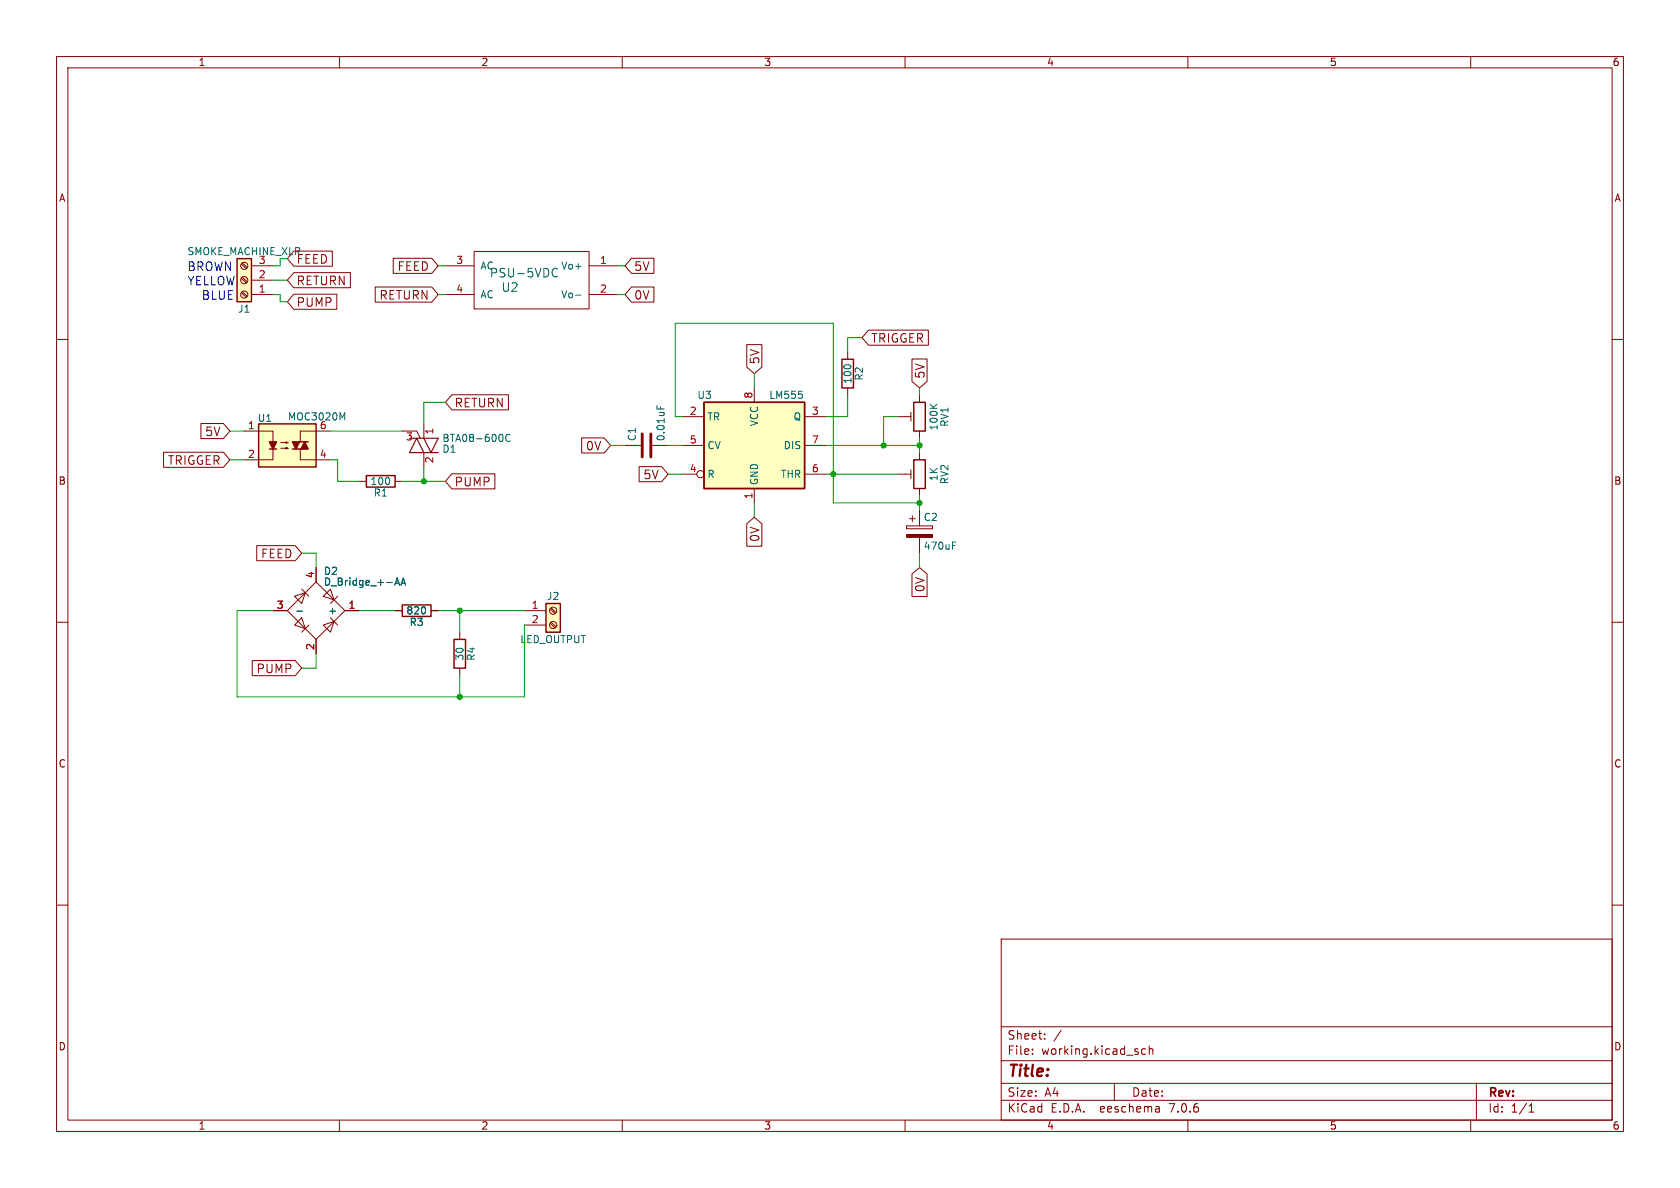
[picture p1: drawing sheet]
(kicad_sch (version 20230121) (generator eeschema)

 (paper "A4")

 (lib_symbols
  (symbol "SmokeCannonController-rescue:C" (pin_numbers hide) (pin_names (offset 0.254)) (in_bom yes) (on_board yes)
   (property "Reference" "C" (at 0.635 2.54 0) (effects (font (size 1.27 1.27)) (justify left)))
   (property "Value" "C" (at 0.635 -2.54 0) (effects (font (size 1.27 1.27)) (justify left)))
   (property "Footprint" "" (at 0.9652 -3.81 0) (effects (font (size 1.27 1.27)) hide))
   (property "Datasheet" "" (at 0 0 0) (effects (font (size 1.27 1.27)) hide))
   (symbol "C_0_1"
    (polyline (pts (xy -2.032 -0.762) (xy 2.032 -0.762)) (stroke (width 0.508) (type solid)) (fill (type none)))
    (polyline (pts (xy -2.032 0.762) (xy 2.032 0.762)) (stroke (width 0.508) (type solid)) (fill (type none))))
   (symbol "C_1_1"
    (pin passive line (at 0 3.81 270) (length 2.794) (name "~" (effects (font (size 1.27 1.27)))) (number "1" (effects (font (size 1.27 1.27)))))
    (pin passive line (at 0 -3.81 90) (length 2.794) (name "~" (effects (font (size 1.27 1.27)))) (number "2" (effects (font (size 1.27 1.27)))))))
  (symbol "SmokeCannonController-rescue:CP" (pin_numbers hide) (pin_names (offset 0.254)) (in_bom yes) (on_board yes)
   (property "Reference" "C" (at 0.635 2.54 0) (effects (font (size 1.27 1.27)) (justify left)))
   (property "Value" "CP" (at 0.635 -2.54 0) (effects (font (size 1.27 1.27)) (justify left)))
   (property "Footprint" "" (at 0.9652 -3.81 0) (effects (font (size 1.27 1.27)) hide))
   (property "Datasheet" "" (at 0 0 0) (effects (font (size 1.27 1.27)) hide))
   (symbol "CP_0_1"
    (rectangle (start -2.286 0.508) (end -2.286 1.016) (stroke (width 0) (type solid)) (fill (type none)))
    (rectangle (start -2.286 0.508) (end 2.286 0.508) (stroke (width 0) (type solid)) (fill (type none)))
    (polyline (pts (xy -1.778 2.286) (xy -0.762 2.286)) (stroke (width 0) (type solid)) (fill (type none)))
    (polyline (pts (xy -1.27 2.794) (xy -1.27 1.778)) (stroke (width 0) (type solid)) (fill (type none)))
    (rectangle (start 2.286 -0.508) (end -2.286 -1.016) (stroke (width 0) (type solid)) (fill (type outline)))
    (rectangle (start 2.286 1.016) (end -2.286 1.016) (stroke (width 0) (type solid)) (fill (type none)))
    (rectangle (start 2.286 1.016) (end 2.286 0.508) (stroke (width 0) (type solid)) (fill (type none))))
   (symbol "CP_1_1"
    (pin passive line (at 0 3.81 270) (length 2.794) (name "~" (effects (font (size 1.27 1.27)))) (number "1" (effects (font (size 1.27 1.27)))))
    (pin passive line (at 0 -3.81 90) (length 2.794) (name "~" (effects (font (size 1.27 1.27)))) (number "2" (effects (font (size 1.27 1.27)))))))
  (symbol "SmokeCannonController-rescue:D_Bridge_+A-A" (pin_names (offset 1.27)) (in_bom yes) (on_board yes)
   (property "Reference" "D" (at 1.27 6.985 0) (effects (font (size 1.27 1.27)) (justify left)))
   (property "Value" "D_Bridge_+A-A" (at 1.27 5.08 0) (effects (font (size 1.27 1.27)) (justify left)))
   (property "Footprint" "" (at 0 0 0) (effects (font (size 1.27 1.27)) hide))
   (property "Datasheet" "" (at 0 0 0) (effects (font (size 1.27 1.27)) hide))
   (symbol "D_Bridge_+A-A_0_1"
    (polyline (pts (xy -2.54 3.81) (xy -1.27 2.54)) (stroke (width 0) (type solid)) (fill (type none)))
    (polyline (pts (xy -1.27 -2.54) (xy -2.54 -3.81)) (stroke (width 0) (type solid)) (fill (type none)))
    (polyline (pts (xy 2.54 -1.27) (xy 3.81 -2.54)) (stroke (width 0) (type solid)) (fill (type none)))
    (polyline (pts (xy 2.54 1.27) (xy 3.81 2.54)) (stroke (width 0) (type solid)) (fill (type none)))
    (polyline (pts (xy -3.81 2.54) (xy -2.54 1.27) (xy -1.905 3.175) (xy -3.81 2.54)) (stroke (width 0) (type solid)) (fill (type none)))
    (polyline (pts (xy -2.54 -1.27) (xy -3.81 -2.54) (xy -1.905 -3.175) (xy -2.54 -1.27)) (stroke (width 0) (type solid)) (fill (type none)))
    (polyline (pts (xy 1.27 2.54) (xy 2.54 3.81) (xy 3.175 1.905) (xy 1.27 2.54)) (stroke (width 0) (type solid)) (fill (type none)))
    (polyline (pts (xy 3.175 -1.905) (xy 1.27 -2.54) (xy 2.54 -3.81) (xy 3.175 -1.905)) (stroke (width 0) (type solid)) (fill (type none)))
    (polyline (pts (xy -5.08 0) (xy 0 -5.08) (xy 5.08 0) (xy 0 5.08) (xy -5.08 0)) (stroke (width 0) (type solid)) (fill (type none))))
   (symbol "D_Bridge_+A-A_1_1"
    (pin input line (at 7.62 0 180) (length 2.54) (name "+" (effects (font (size 1.27 1.27)))) (number "1" (effects (font (size 1.27 1.27)))))
    (pin input line (at 0 -7.62 90) (length 2.54) (name "~" (effects (font (size 1.27 1.27)))) (number "2" (effects (font (size 1.27 1.27)))))
    (pin input line (at -7.62 0 0) (length 2.54) (name "-" (effects (font (size 1.27 1.27)))) (number "3" (effects (font (size 1.27 1.27)))))
    (pin input line (at 0 7.62 270) (length 2.54) (name "~" (effects (font (size 1.27 1.27)))) (number "4" (effects (font (size 1.27 1.27)))))))
  (symbol "SmokeCannonController-rescue:LM555" (in_bom yes) (on_board yes)
   (property "Reference" "U" (at -10.16 8.89 0) (effects (font (size 1.27 1.27)) (justify left)))
   (property "Value" "LM555" (at 2.54 8.89 0) (effects (font (size 1.27 1.27)) (justify left)))
   (property "Footprint" "" (at 0 0 0) (effects (font (size 1.27 1.27)) hide))
   (property "Datasheet" "" (at 0 0 0) (effects (font (size 1.27 1.27)) hide))
   (symbol "LM555_0_0"
    (pin power_in line (at 0 -10.16 90) (length 2.54) (name "GND" (effects (font (size 1.27 1.27)))) (number "1" (effects (font (size 1.27 1.27)))))
    (pin power_in line (at 0 10.16 270) (length 2.54) (name "VCC" (effects (font (size 1.27 1.27)))) (number "8" (effects (font (size 1.27 1.27))))))
   (symbol "LM555_0_1"
    (rectangle (start -8.89 -7.62) (end 8.89 7.62) (stroke (width 0.254) (type solid)) (fill (type background)))
    (rectangle (start -8.89 -7.62) (end 8.89 7.62) (stroke (width 0.254) (type solid)) (fill (type background))))
   (symbol "LM555_1_1"
    (pin input line (at -12.7 5.08 0) (length 3.81) (name "TR" (effects (font (size 1.27 1.27)))) (number "2" (effects (font (size 1.27 1.27)))))
    (pin output line (at 12.7 5.08 180) (length 3.81) (name "Q" (effects (font (size 1.27 1.27)))) (number "3" (effects (font (size 1.27 1.27)))))
    (pin input inverted (at -12.7 -5.08 0) (length 3.81) (name "R" (effects (font (size 1.27 1.27)))) (number "4" (effects (font (size 1.27 1.27)))))
    (pin input line (at -12.7 0 0) (length 3.81) (name "CV" (effects (font (size 1.27 1.27)))) (number "5" (effects (font (size 1.27 1.27)))))
    (pin input line (at 12.7 -5.08 180) (length 3.81) (name "THR" (effects (font (size 1.27 1.27)))) (number "6" (effects (font (size 1.27 1.27)))))
    (pin input line (at 12.7 0 180) (length 3.81) (name "DIS" (effects (font (size 1.27 1.27)))) (number "7" (effects (font (size 1.27 1.27)))))))
  (symbol "SmokeCannonController-rescue:MOC3020M" (pin_names (offset 1.016)) (in_bom yes) (on_board yes)
   (property "Reference" "U" (at -5.334 4.826 0) (effects (font (size 1.27 1.27)) (justify left)))
   (property "Value" "MOC3020M" (at 0 5.08 0) (effects (font (size 1.27 1.27)) (justify left)))
   (property "Footprint" "" (at -5.08 -5.08 0) (effects (font (size 1.27 1.27) italic) (justify left) hide))
   (property "Datasheet" "" (at -0.635 0 0) (effects (font (size 1.27 1.27)) (justify left) hide))
   (symbol "MOC3020M_0_1"
    (rectangle (start -5.08 3.81) (end 5.08 -3.81) (stroke (width 0.254) (type solid)) (fill (type background)))
    (polyline (pts (xy -3.175 -0.635) (xy -1.905 -0.635)) (stroke (width 0.254) (type solid)) (fill (type none)))
    (polyline (pts (xy 1.905 0.635) (xy 3.683 0.635)) (stroke (width 0.254) (type solid)) (fill (type none)))
    (polyline (pts (xy 2.286 -2.54) (xy 2.286 -0.635)) (stroke (width 0) (type solid)) (fill (type none)))
    (polyline (pts (xy 2.286 -2.54) (xy 5.08 -2.54)) (stroke (width 0) (type solid)) (fill (type none)))
    (polyline (pts (xy 2.286 2.54) (xy 2.286 0.635)) (stroke (width 0) (type solid)) (fill (type none)))
    (polyline (pts (xy 2.286 2.54) (xy 5.08 2.54)) (stroke (width 0) (type solid)) (fill (type none)))
    (polyline (pts (xy 2.667 -0.635) (xy 0.889 -0.635)) (stroke (width 0.254) (type solid)) (fill (type none)))
    (polyline (pts (xy -5.08 2.54) (xy -2.54 2.54) (xy -2.54 0.635)) (stroke (width 0) (type solid)) (fill (type none)))
    (polyline (pts (xy -2.54 -0.635) (xy -2.54 -2.54) (xy -5.08 -2.54)) (stroke (width 0) (type solid)) (fill (type none)))
    (polyline (pts (xy -2.54 -0.635) (xy -3.175 0.635) (xy -1.905 0.635) (xy -2.54 -0.635)) (stroke (width 0.254) (type solid)) (fill (type outline)))
    (polyline (pts (xy 1.524 -0.635) (xy 2.159 0.635) (xy 0.889 0.635) (xy 1.524 -0.635)) (stroke (width 0.254) (type solid)) (fill (type outline)))
    (polyline (pts (xy 3.048 0.635) (xy 2.413 -0.635) (xy 3.683 -0.635) (xy 3.048 0.635)) (stroke (width 0.254) (type solid)) (fill (type outline)))
    (polyline (pts (xy -1.143 -0.508) (xy 0.127 -0.508) (xy -0.254 -0.635) (xy -0.254 -0.381) (xy 0.127 -0.508)) (stroke (width 0) (type solid)) (fill (type none)))
    (polyline (pts (xy -1.143 0.508) (xy 0.127 0.508) (xy -0.254 0.381) (xy -0.254 0.635) (xy 0.127 0.508)) (stroke (width 0) (type solid)) (fill (type none))))
   (symbol "MOC3020M_1_1"
    (pin passive line (at -7.62 2.54 0) (length 2.54) (name "~" (effects (font (size 1.27 1.27)))) (number "1" (effects (font (size 1.27 1.27)))))
    (pin passive line (at -7.62 -2.54 0) (length 2.54) (name "~" (effects (font (size 1.27 1.27)))) (number "2" (effects (font (size 1.27 1.27)))))
    (pin no_connect line (at -7.62 0 0) (length 2.54) hide (name "NC" (effects (font (size 1.27 1.27)))) (number "3" (effects (font (size 1.27 1.27)))))
    (pin passive line (at 7.62 -2.54 180) (length 2.54) (name "~" (effects (font (size 1.27 1.27)))) (number "4" (effects (font (size 1.27 1.27)))))
    (pin no_connect line (at 7.62 0 180) (length 2.54) hide (name "NC" (effects (font (size 1.27 1.27)))) (number "5" (effects (font (size 1.27 1.27)))))
    (pin passive line (at 7.62 2.54 180) (length 2.54) (name "~" (effects (font (size 1.27 1.27)))) (number "6" (effects (font (size 1.27 1.27)))))))
  (symbol "SmokeCannonController-rescue:POT_TRIM" (pin_numbers hide) (pin_names (offset 1.016) hide) (in_bom yes) (on_board yes)
   (property "Reference" "RV" (at -4.445 0 90) (effects (font (size 1.27 1.27))))
   (property "Value" "POT_TRIM" (at -2.54 0 90) (effects (font (size 1.27 1.27))))
   (property "Footprint" "" (at 0 0 0) (effects (font (size 1.27 1.27)) hide))
   (property "Datasheet" "" (at 0 0 0) (effects (font (size 1.27 1.27)) hide))
   (symbol "POT_TRIM_0_1"
    (polyline (pts (xy 1.524 0.762) (xy 1.524 -0.762)) (stroke (width 0) (type solid)) (fill (type none)))
    (polyline (pts (xy 2.54 0) (xy 1.524 0)) (stroke (width 0) (type solid)) (fill (type none)))
    (rectangle (start 1.016 2.54) (end -1.016 -2.54) (stroke (width 0.254) (type solid)) (fill (type none))))
   (symbol "POT_TRIM_1_1"
    (pin passive line (at 0 3.81 270) (length 1.27) (name "1" (effects (font (size 1.27 1.27)))) (number "1" (effects (font (size 1.27 1.27)))))
    (pin passive line (at 3.81 0 180) (length 1.27) (name "2" (effects (font (size 1.27 1.27)))) (number "2" (effects (font (size 1.27 1.27)))))
    (pin passive line (at 0 -3.81 90) (length 1.27) (name "3" (effects (font (size 1.27 1.27)))) (number "3" (effects (font (size 1.27 1.27)))))))
  (symbol "SmokeCannonController-rescue:PSU-5VDC" (pin_names (offset 1.016)) (in_bom yes) (on_board yes)
   (property "Reference" "U" (at -3.81 -1.27 0) (effects (font (size 1.524 1.524))))
   (property "Value" "PSU-5VDC" (at -1.27 1.27 0) (effects (font (size 1.524 1.524))))
   (property "Footprint" "" (at 1.27 -1.27 0) (effects (font (size 1.524 1.524)) hide))
   (property "Datasheet" "" (at 1.27 -1.27 0) (effects (font (size 1.524 1.524)) hide))
   (symbol "PSU-5VDC_0_1"
    (rectangle (start -10.16 5.08) (end 10.16 -5.08) (stroke (width 0) (type solid)) (fill (type none))))
   (symbol "PSU-5VDC_1_1"
    (pin power_out line (at 15.24 2.54 180) (length 5.08) (name "Vo+" (effects (font (size 1.27 1.27)))) (number "1" (effects (font (size 1.27 1.27)))))
    (pin power_out line (at 15.24 -2.54 180) (length 5.08) (name "Vo-" (effects (font (size 1.27 1.27)))) (number "2" (effects (font (size 1.27 1.27)))))
    (pin power_in line (at -15.24 2.54 0) (length 5.08) (name "AC" (effects (font (size 1.27 1.27)))) (number "3" (effects (font (size 1.27 1.27)))))
    (pin power_in line (at -15.24 -2.54 0) (length 5.08) (name "AC" (effects (font (size 1.27 1.27)))) (number "4" (effects (font (size 1.27 1.27)))))))
  (symbol "SmokeCannonController-rescue:Q_TRIAC_AAG2" (pin_names (offset 0) hide) (in_bom yes) (on_board yes)
   (property "Reference" "D" (at 3.175 0.635 0) (effects (font (size 1.27 1.27)) (justify left)))
   (property "Value" "Q_TRIAC_AAG2" (at 3.175 -1.27 0) (effects (font (size 1.27 1.27)) (justify left)))
   (property "Footprint" "" (at 1.905 0.635 90) (effects (font (size 1.27 1.27)) hide))
   (property "Datasheet" "" (at 0 0 90) (effects (font (size 1.27 1.27)) hide))
   (symbol "Q_TRIAC_AAG2_0_1"
    (polyline (pts (xy -2.54 -1.27) (xy 2.54 -1.27)) (stroke (width 0.2032) (type solid)) (fill (type none)))
    (polyline (pts (xy -2.54 1.27) (xy 2.54 1.27)) (stroke (width 0.2032) (type solid)) (fill (type none)))
    (polyline (pts (xy -1.27 -2.54) (xy -0.635 -1.27)) (stroke (width 0) (type solid)) (fill (type none)))
    (polyline (pts (xy -2.54 1.27) (xy -1.27 -1.27) (xy 0 1.27)) (stroke (width 0.2032) (type solid)) (fill (type none)))
    (polyline (pts (xy 0 -1.27) (xy 1.27 1.27) (xy 2.54 -1.27)) (stroke (width 0.2032) (type solid)) (fill (type none))))
   (symbol "Q_TRIAC_AAG2_1_1"
    (pin passive line (at 0 -3.81 90) (length 2.54) (name "A1" (effects (font (size 1.27 1.27)))) (number "1" (effects (font (size 1.27 1.27)))))
    (pin passive line (at 0 3.81 270) (length 2.54) (name "A2" (effects (font (size 1.27 1.27)))) (number "2" (effects (font (size 1.27 1.27)))))
    (pin input line (at -3.81 -2.54 0) (length 2.54) (name "G" (effects (font (size 1.27 1.27)))) (number "3" (effects (font (size 1.27 1.27)))))))
  (symbol "SmokeCannonController-rescue:R" (pin_numbers hide) (pin_names (offset 0)) (in_bom yes) (on_board yes)
   (property "Reference" "R" (at 2.032 0 90) (effects (font (size 1.27 1.27))))
   (property "Value" "R" (at 0 0 90) (effects (font (size 1.27 1.27))))
   (property "Footprint" "" (at -1.778 0 90) (effects (font (size 1.27 1.27)) hide))
   (property "Datasheet" "" (at 0 0 0) (effects (font (size 1.27 1.27)) hide))
   (symbol "R_0_1"
    (rectangle (start -1.016 -2.54) (end 1.016 2.54) (stroke (width 0.254) (type solid)) (fill (type none))))
   (symbol "R_1_1"
    (pin passive line (at 0 3.81 270) (length 1.27) (name "~" (effects (font (size 1.27 1.27)))) (number "1" (effects (font (size 1.27 1.27)))))
    (pin passive line (at 0 -3.81 90) (length 1.27) (name "~" (effects (font (size 1.27 1.27)))) (number "2" (effects (font (size 1.27 1.27)))))))
  (symbol "SmokeCannonController-rescue:Screw_Terminal_01x02" (pin_names (offset 1.016) hide) (in_bom yes) (on_board yes)
   (property "Reference" "J" (at 0 2.54 0) (effects (font (size 1.27 1.27))))
   (property "Value" "Screw_Terminal_01x02" (at 0 -5.08 0) (effects (font (size 1.27 1.27))))
   (property "Footprint" "" (at 0 0 0) (effects (font (size 1.27 1.27)) hide))
   (property "Datasheet" "" (at 0 0 0) (effects (font (size 1.27 1.27)) hide))
   (symbol "Screw_Terminal_01x02_1_1"
    (rectangle (start -1.27 1.27) (end 1.27 -3.81) (stroke (width 0.254) (type solid)) (fill (type background)))
    (circle (center 0 -2.54) (radius 0.635) (stroke (width 0.1524) (type solid)) (fill (type none)))
    (polyline (pts (xy -0.5334 -2.2098) (xy 0.3302 -3.048)) (stroke (width 0.1524) (type solid)) (fill (type none)))
    (polyline (pts (xy -0.5334 0.3302) (xy 0.3302 -0.508)) (stroke (width 0.1524) (type solid)) (fill (type none)))
    (polyline (pts (xy -0.3556 -2.032) (xy 0.508 -2.8702)) (stroke (width 0.1524) (type solid)) (fill (type none)))
    (polyline (pts (xy -0.3556 0.508) (xy 0.508 -0.3302)) (stroke (width 0.1524) (type solid)) (fill (type none)))
    (circle (center 0 0) (radius 0.635) (stroke (width 0.1524) (type solid)) (fill (type none)))
    (pin passive line (at -5.08 0 0) (length 3.81) (name "Pin_1" (effects (font (size 1.27 1.27)))) (number "1" (effects (font (size 1.27 1.27)))))
    (pin passive line (at -5.08 -2.54 0) (length 3.81) (name "Pin_2" (effects (font (size 1.27 1.27)))) (number "2" (effects (font (size 1.27 1.27)))))))
  (symbol "SmokeCannonController-rescue:Screw_Terminal_01x03" (pin_names (offset 1.016) hide) (in_bom yes) (on_board yes)
   (property "Reference" "J" (at 0 5.08 0) (effects (font (size 1.27 1.27))))
   (property "Value" "Screw_Terminal_01x03" (at 0 -5.08 0) (effects (font (size 1.27 1.27))))
   (property "Footprint" "" (at 0 0 0) (effects (font (size 1.27 1.27)) hide))
   (property "Datasheet" "" (at 0 0 0) (effects (font (size 1.27 1.27)) hide))
   (symbol "Screw_Terminal_01x03_1_1"
    (rectangle (start -1.27 3.81) (end 1.27 -3.81) (stroke (width 0.254) (type solid)) (fill (type background)))
    (circle (center 0 -2.54) (radius 0.635) (stroke (width 0.1524) (type solid)) (fill (type none)))
    (polyline (pts (xy -0.5334 -2.2098) (xy 0.3302 -3.048)) (stroke (width 0.1524) (type solid)) (fill (type none)))
    (polyline (pts (xy -0.5334 0.3302) (xy 0.3302 -0.508)) (stroke (width 0.1524) (type solid)) (fill (type none)))
    (polyline (pts (xy -0.5334 2.8702) (xy 0.3302 2.032)) (stroke (width 0.1524) (type solid)) (fill (type none)))
    (polyline (pts (xy -0.3556 -2.032) (xy 0.508 -2.8702)) (stroke (width 0.1524) (type solid)) (fill (type none)))
    (polyline (pts (xy -0.3556 0.508) (xy 0.508 -0.3302)) (stroke (width 0.1524) (type solid)) (fill (type none)))
    (polyline (pts (xy -0.3556 3.048) (xy 0.508 2.2098)) (stroke (width 0.1524) (type solid)) (fill (type none)))
    (circle (center 0 0) (radius 0.635) (stroke (width 0.1524) (type solid)) (fill (type none)))
    (circle (center 0 2.54) (radius 0.635) (stroke (width 0.1524) (type solid)) (fill (type none)))
    (pin passive line (at -5.08 2.54 0) (length 3.81) (name "Pin_1" (effects (font (size 1.27 1.27)))) (number "1" (effects (font (size 1.27 1.27)))))
    (pin passive line (at -5.08 0 0) (length 3.81) (name "Pin_2" (effects (font (size 1.27 1.27)))) (number "2" (effects (font (size 1.27 1.27)))))
    (pin passive line (at -5.08 -2.54 0) (length 3.81) (name "Pin_3" (effects (font (size 1.27 1.27)))) (number "3" (effects (font (size 1.27 1.27))))))))

 (junction (at 162.56 88.9) (diameter 0) (color 0 0 0 0))
 (junction (at 147.32 83.82) (diameter 0) (color 0 0 0 0))
 (junction (at 81.28 107.95) (diameter 0) (color 0 0 0 0))
 (junction (at 81.28 123.19) (diameter 0) (color 0 0 0 0))
 (junction (at 162.56 78.74) (diameter 0) (color 0 0 0 0))
 (junction (at 74.93 85.09) (diameter 0) (color 0 0 0 0))
 (junction (at 156.21 78.74) (diameter 0) (color 0 0 0 0))

 (wire (pts (xy 146.05 73.66) (xy 149.86 73.66)) (stroke (width 0) (type default)))
 (wire (pts (xy 120.65 73.66) (xy 119.38 73.66)) (stroke (width 0) (type default)))
 (wire (pts (xy 109.22 52.07) (xy 110.49 52.07)) (stroke (width 0) (type default)))
 (wire (pts (xy 55.88 97.79) (xy 55.88 100.33)) (stroke (width 0) (type default)))
 (wire (pts (xy 74.93 85.09) (xy 74.93 82.55)) (stroke (width 0) (type default)))
 (wire (pts (xy 147.32 83.82) (xy 158.75 83.82)) (stroke (width 0) (type default)))
 (wire (pts (xy 50.8 49.53) (xy 48.26 49.53)) (stroke (width 0) (type default)))
 (wire (pts (xy 49.53 45.72) (xy 50.8 45.72)) (stroke (width 0) (type default)))
 (wire (pts (xy 77.47 107.95) (xy 81.28 107.95)) (stroke (width 0) (type default)))
 (wire (pts (xy 74.93 85.09) (xy 78.74 85.09)) (stroke (width 0) (type default)))
 (wire (pts (xy 48.26 52.07) (xy 49.53 52.07)) (stroke (width 0) (type default)))
 (wire (pts (xy 41.91 123.19) (xy 81.28 123.19)) (stroke (width 0) (type default)))
 (wire (pts (xy 74.93 71.12) (xy 78.74 71.12)) (stroke (width 0) (type default)))
 (wire (pts (xy 48.26 107.95) (xy 41.91 107.95)) (stroke (width 0) (type default)))
 (wire (pts (xy 40.64 81.28) (xy 43.18 81.28)) (stroke (width 0) (type default)))
 (wire (pts (xy 147.32 57.15) (xy 147.32 83.82)) (stroke (width 0) (type default)))
 (wire (pts (xy 162.56 88.9) (xy 162.56 90.17)) (stroke (width 0) (type default)))
 (wire (pts (xy 49.53 46.99) (xy 49.53 45.72)) (stroke (width 0) (type default)))
 (wire (pts (xy 49.53 53.34) (xy 50.8 53.34)) (stroke (width 0) (type default)))
 (wire (pts (xy 81.28 107.95) (xy 92.71 107.95)) (stroke (width 0) (type default)))
 (wire (pts (xy 152.4 59.69) (xy 149.86 59.69)) (stroke (width 0) (type default)))
 (wire (pts (xy 109.22 46.99) (xy 110.49 46.99)) (stroke (width 0) (type default)))
 (wire (pts (xy 158.75 73.66) (xy 156.21 73.66)) (stroke (width 0) (type default)))
 (wire (pts (xy 71.12 85.09) (xy 74.93 85.09)) (stroke (width 0) (type default)))
 (wire (pts (xy 59.69 81.28) (xy 59.69 85.09)) (stroke (width 0) (type default)))
 (wire (pts (xy 74.93 74.93) (xy 74.93 71.12)) (stroke (width 0) (type default)))
 (wire (pts (xy 78.74 52.07) (xy 77.47 52.07)) (stroke (width 0) (type default)))
 (wire (pts (xy 59.69 85.09) (xy 63.5 85.09)) (stroke (width 0) (type default)))
 (wire (pts (xy 147.32 88.9) (xy 162.56 88.9)) (stroke (width 0) (type default)))
 (wire (pts (xy 147.32 83.82) (xy 147.32 88.9)) (stroke (width 0) (type default)))
 (wire (pts (xy 81.28 111.76) (xy 81.28 107.95)) (stroke (width 0) (type default)))
 (wire (pts (xy 146.05 83.82) (xy 147.32 83.82)) (stroke (width 0) (type default)))
 (wire (pts (xy 81.28 123.19) (xy 81.28 119.38)) (stroke (width 0) (type default)))
 (wire (pts (xy 119.38 57.15) (xy 147.32 57.15)) (stroke (width 0) (type default)))
 (wire (pts (xy 110.49 78.74) (xy 107.95 78.74)) (stroke (width 0) (type default)))
 (wire (pts (xy 133.35 91.44) (xy 133.35 88.9)) (stroke (width 0) (type default)))
 (wire (pts (xy 162.56 77.47) (xy 162.56 78.74)) (stroke (width 0) (type default)))
 (wire (pts (xy 162.56 78.74) (xy 162.56 80.01)) (stroke (width 0) (type default)))
 (wire (pts (xy 92.71 123.19) (xy 92.71 110.49)) (stroke (width 0) (type default)))
 (wire (pts (xy 120.65 78.74) (xy 118.11 78.74)) (stroke (width 0) (type default)))
 (wire (pts (xy 119.38 73.66) (xy 119.38 57.15)) (stroke (width 0) (type default)))
 (wire (pts (xy 81.28 123.19) (xy 92.71 123.19)) (stroke (width 0) (type default)))
 (wire (pts (xy 149.86 59.69) (xy 149.86 62.23)) (stroke (width 0) (type default)))
 (wire (pts (xy 118.11 83.82) (xy 120.65 83.82)) (stroke (width 0) (type default)))
 (wire (pts (xy 55.88 115.57) (xy 55.88 118.11)) (stroke (width 0) (type default)))
 (wire (pts (xy 156.21 73.66) (xy 156.21 78.74)) (stroke (width 0) (type default)))
 (wire (pts (xy 58.42 76.2) (xy 71.12 76.2)) (stroke (width 0) (type default)))
 (wire (pts (xy 55.88 118.11) (xy 53.34 118.11)) (stroke (width 0) (type default)))
 (wire (pts (xy 43.18 76.2) (xy 40.64 76.2)) (stroke (width 0) (type default)))
 (wire (pts (xy 146.05 78.74) (xy 156.21 78.74)) (stroke (width 0) (type default)))
 (wire (pts (xy 63.5 107.95) (xy 69.85 107.95)) (stroke (width 0) (type default)))
 (wire (pts (xy 162.56 97.79) (xy 162.56 100.33)) (stroke (width 0) (type default)))
 (wire (pts (xy 133.35 68.58) (xy 133.35 66.04)) (stroke (width 0) (type default)))
 (wire (pts (xy 78.74 46.99) (xy 77.47 46.99)) (stroke (width 0) (type default)))
 (wire (pts (xy 162.56 87.63) (xy 162.56 88.9)) (stroke (width 0) (type default)))
 (wire (pts (xy 156.21 78.74) (xy 162.56 78.74)) (stroke (width 0) (type default)))
 (wire (pts (xy 49.53 52.07) (xy 49.53 53.34)) (stroke (width 0) (type default)))
 (wire (pts (xy 48.26 46.99) (xy 49.53 46.99)) (stroke (width 0) (type default)))
 (wire (pts (xy 149.86 73.66) (xy 149.86 69.85)) (stroke (width 0) (type default)))
 (wire (pts (xy 53.34 97.79) (xy 55.88 97.79)) (stroke (width 0) (type default)))
 (wire (pts (xy 41.91 107.95) (xy 41.91 123.19)) (stroke (width 0) (type default)))
 (wire (pts (xy 162.56 68.58) (xy 162.56 69.85)) (stroke (width 0) (type default)))
 (wire (pts (xy 58.42 81.28) (xy 59.69 81.28)) (stroke (width 0) (type default)))

 (text "BLUE" (at 35.56 53.34 0) (effects (font (size 1.524 1.524)) (justify left bottom)))
 (text "YELLOW" (at 33.02 50.8 0) (effects (font (size 1.524 1.524)) (justify left bottom)))
 (text "BROWN" (at 33.02 48.26 0) (effects (font (size 1.524 1.524)) (justify left bottom)))

 (global_label "TRIGGER" (shape input) (at 40.64 81.28 180) (effects (font (size 1.524 1.524)) (justify right))
  (property "Intersheetrefs" "${INTERSHEET_REFS}" (at 40.64 81.28 0) (effects (font (size 1.27 1.27)) hide)))
 (global_label "5V" (shape input) (at 110.49 46.99 0) (effects (font (size 1.524 1.524)) (justify left))
  (property "Intersheetrefs" "${INTERSHEET_REFS}" (at 110.49 46.99 0) (effects (font (size 1.27 1.27)) hide)))
 (global_label "PUMP" (shape input) (at 50.8 53.34 0) (effects (font (size 1.524 1.524)) (justify left))
  (property "Intersheetrefs" "${INTERSHEET_REFS}" (at 50.8 53.34 0) (effects (font (size 1.27 1.27)) hide)))
 (global_label "5V" (shape input) (at 118.11 83.82 180) (effects (font (size 1.524 1.524)) (justify right))
  (property "Intersheetrefs" "${INTERSHEET_REFS}" (at 118.11 83.82 0) (effects (font (size 1.27 1.27)) hide)))
 (global_label "0V" (shape input) (at 133.35 91.44 270) (effects (font (size 1.524 1.524)) (justify right))
  (property "Intersheetrefs" "${INTERSHEET_REFS}" (at 133.35 91.44 0) (effects (font (size 1.27 1.27)) hide)))
 (global_label "0V" (shape input) (at 162.56 100.33 270) (effects (font (size 1.524 1.524)) (justify right))
  (property "Intersheetrefs" "${INTERSHEET_REFS}" (at 162.56 100.33 0) (effects (font (size 1.27 1.27)) hide)))
 (global_label "5V" (shape input) (at 133.35 66.04 90) (effects (font (size 1.524 1.524)) (justify left))
  (property "Intersheetrefs" "${INTERSHEET_REFS}" (at 133.35 66.04 0) (effects (font (size 1.27 1.27)) hide)))
 (global_label "FEED" (shape input) (at 53.34 97.79 180) (effects (font (size 1.524 1.524)) (justify right))
  (property "Intersheetrefs" "${INTERSHEET_REFS}" (at 53.34 97.79 0) (effects (font (size 1.27 1.27)) hide)))
 (global_label "0V" (shape input) (at 110.49 52.07 0) (effects (font (size 1.524 1.524)) (justify left))
  (property "Intersheetrefs" "${INTERSHEET_REFS}" (at 110.49 52.07 0) (effects (font (size 1.27 1.27)) hide)))
 (global_label "FEED" (shape input) (at 50.8 45.72 0) (effects (font (size 1.524 1.524)) (justify left))
  (property "Intersheetrefs" "${INTERSHEET_REFS}" (at 50.8 45.72 0) (effects (font (size 1.27 1.27)) hide)))
 (global_label "PUMP" (shape input) (at 78.74 85.09 0) (effects (font (size 1.524 1.524)) (justify left))
  (property "Intersheetrefs" "${INTERSHEET_REFS}" (at 78.74 85.09 0) (effects (font (size 1.27 1.27)) hide)))
 (global_label "RETURN" (shape input) (at 50.8 49.53 0) (effects (font (size 1.524 1.524)) (justify left))
  (property "Intersheetrefs" "${INTERSHEET_REFS}" (at 50.8 49.53 0) (effects (font (size 1.27 1.27)) hide)))
 (global_label "TRIGGER" (shape input) (at 152.4 59.69 0) (effects (font (size 1.524 1.524)) (justify left))
  (property "Intersheetrefs" "${INTERSHEET_REFS}" (at 152.4 59.69 0) (effects (font (size 1.27 1.27)) hide)))
 (global_label "PUMP" (shape input) (at 53.34 118.11 180) (effects (font (size 1.524 1.524)) (justify right))
  (property "Intersheetrefs" "${INTERSHEET_REFS}" (at 53.34 118.11 0) (effects (font (size 1.27 1.27)) hide)))
 (global_label "RETURN" (shape input) (at 78.74 71.12 0) (effects (font (size 1.524 1.524)) (justify left))
  (property "Intersheetrefs" "${INTERSHEET_REFS}" (at 78.74 71.12 0) (effects (font (size 1.27 1.27)) hide)))
 (global_label "0V" (shape input) (at 107.95 78.74 180) (effects (font (size 1.524 1.524)) (justify right))
  (property "Intersheetrefs" "${INTERSHEET_REFS}" (at 107.95 78.74 0) (effects (font (size 1.27 1.27)) hide)))
 (global_label "RETURN" (shape input) (at 77.47 52.07 180) (effects (font (size 1.524 1.524)) (justify right))
  (property "Intersheetrefs" "${INTERSHEET_REFS}" (at 77.47 52.07 0) (effects (font (size 1.27 1.27)) hide)))
 (global_label "FEED" (shape input) (at 77.47 46.99 180) (effects (font (size 1.524 1.524)) (justify right))
  (property "Intersheetrefs" "${INTERSHEET_REFS}" (at 77.47 46.99 0) (effects (font (size 1.27 1.27)) hide)))
 (global_label "5V" (shape input) (at 40.64 76.2 180) (effects (font (size 1.524 1.524)) (justify right))
  (property "Intersheetrefs" "${INTERSHEET_REFS}" (at 40.64 76.2 0) (effects (font (size 1.27 1.27)) hide)))
 (global_label "5V" (shape input) (at 162.56 68.58 90) (effects (font (size 1.524 1.524)) (justify left))
  (property "Intersheetrefs" "${INTERSHEET_REFS}" (at 162.56 68.58 0) (effects (font (size 1.27 1.27)) hide)))

 (symbol (lib_id "SmokeCannonController-rescue:Screw_Terminal_01x03") (at 43.18 49.53 180) (unit 1) (in_bom yes) (on_board yes) (dnp no)
  (property "Reference" "J1" (at 43.18 54.61 0) (effects (font (size 1.27 1.27))))
  (property "Value" "SMOKE_MACHINE_XLR" (at 43.18 44.45 0) (effects (font (size 1.27 1.27))))
  (property "Footprint" "Connectors_Terminal_Blocks:TerminalBlock_bornier-3_P5.08mm" (at 43.18 49.53 0) (effects (font (size 1.27 1.27)) hide))
  (property "Datasheet" "" (at 43.18 49.53 0) (effects (font (size 1.27 1.27)) hide)) (pin "1") (pin "2") (pin "3"))

 (symbol (lib_id "SmokeCannonController-rescue:R") (at 67.31 85.09 270) (unit 1) (in_bom yes) (on_board yes) (dnp no)
  (property "Reference" "R1" (at 67.31 87.122 90) (effects (font (size 1.27 1.27))))
  (property "Value" "100" (at 67.31 85.09 90) (effects (font (size 1.27 1.27))))
  (property "Footprint" "Resistors_THT:R_Axial_DIN0207_L6.3mm_D2.5mm_P10.16mm_Horizontal" (at 67.31 83.312 90) (effects (font (size 1.27 1.27)) hide))
  (property "Datasheet" "" (at 67.31 85.09 0) (effects (font (size 1.27 1.27)) hide)) (pin "1") (pin "2"))

 (symbol (lib_id "SmokeCannonController-rescue:R") (at 149.86 66.04 0) (unit 1) (in_bom yes) (on_board yes) (dnp no)
  (property "Reference" "R2" (at 151.892 66.04 90) (effects (font (size 1.27 1.27))))
  (property "Value" "100" (at 149.86 66.04 90) (effects (font (size 1.27 1.27))))
  (property "Footprint" "Resistors_THT:R_Axial_DIN0207_L6.3mm_D2.5mm_P10.16mm_Horizontal" (at 148.082 66.04 90) (effects (font (size 1.27 1.27)) hide))
  (property "Datasheet" "" (at 149.86 66.04 0) (effects (font (size 1.27 1.27)) hide)) (pin "1") (pin "2"))

 (symbol (lib_id "SmokeCannonController-rescue:MOC3020M") (at 50.8 78.74 0) (unit 1) (in_bom yes) (on_board yes) (dnp no)
  (property "Reference" "U1" (at 45.466 73.914 0) (effects (font (size 1.27 1.27)) (justify left)))
  (property "Value" "MOC3020M" (at 50.8 73.66 0) (effects (font (size 1.27 1.27)) (justify left)))
  (property "Footprint" "Housings_DIP:DIP-6_W7.62mm" (at 45.72 83.82 0) (effects (font (size 1.27 1.27) italic) (justify left) hide))
  (property "Datasheet" "" (at 50.165 78.74 0) (effects (font (size 1.27 1.27)) (justify left) hide)) (pin "1") (pin "2") (pin "3") (pin "4") (pin "5") (pin "6"))

 (symbol (lib_id "SmokeCannonController-rescue:C") (at 114.3 78.74 90) (unit 1) (in_bom yes) (on_board yes) (dnp no)
  (property "Reference" "C1" (at 111.76 78.105 0) (effects (font (size 1.27 1.27)) (justify left)))
  (property "Value" "0.01uF" (at 116.84 78.105 0) (effects (font (size 1.27 1.27)) (justify left)))
  (property "Footprint" "Capacitors_THT:C_Disc_D4.3mm_W1.9mm_P5.00mm" (at 118.11 77.7748 0) (effects (font (size 1.27 1.27)) hide))
  (property "Datasheet" "" (at 114.3 78.74 0) (effects (font (size 1.27 1.27)) hide)) (pin "1") (pin "2"))

 (symbol (lib_id "SmokeCannonController-rescue:LM555") (at 133.35 78.74 0) (unit 1) (in_bom yes) (on_board yes) (dnp no)
  (property "Reference" "U3" (at 123.19 69.85 0) (effects (font (size 1.27 1.27)) (justify left)))
  (property "Value" "LM555" (at 135.89 69.85 0) (effects (font (size 1.27 1.27)) (justify left)))
  (property "Footprint" "Housings_DIP:DIP-8_W7.62mm" (at 133.35 78.74 0) (effects (font (size 1.27 1.27)) hide))
  (property "Datasheet" "" (at 133.35 78.74 0) (effects (font (size 1.27 1.27)) hide)) (pin "1") (pin "8") (pin "2") (pin "3") (pin "4") (pin "5") (pin "6") (pin "7"))

 (symbol (lib_id "SmokeCannonController-rescue:POT_TRIM") (at 162.56 73.66 180) (unit 1) (in_bom yes) (on_board yes) (dnp no)
  (property "Reference" "RV1" (at 167.005 73.66 90) (effects (font (size 1.27 1.27))))
  (property "Value" "100K" (at 165.1 73.66 90) (effects (font (size 1.27 1.27))))
  (property "Footprint" "Potentiometers:Potentiometer_Trimmer_Piher_PT-10v5_Horizontal_Px5.0mm_Py5.0mm" (at 162.56 73.66 0) (effects (font (size 1.27 1.27)) hide))
  (property "Datasheet" "" (at 162.56 73.66 0) (effects (font (size 1.27 1.27)) hide)) (pin "1") (pin "2") (pin "3"))

 (symbol (lib_id "SmokeCannonController-rescue:POT_TRIM") (at 162.56 83.82 180) (unit 1) (in_bom yes) (on_board yes) (dnp no)
  (property "Reference" "RV2" (at 167.005 83.82 90) (effects (font (size 1.27 1.27))))
  (property "Value" "1K" (at 165.1 83.82 90) (effects (font (size 1.27 1.27))))
  (property "Footprint" "Potentiometers:Potentiometer_Trimmer_Piher_PT-10v5_Horizontal_Px5.0mm_Py5.0mm" (at 162.56 83.82 0) (effects (font (size 1.27 1.27)) hide))
  (property "Datasheet" "" (at 162.56 83.82 0) (effects (font (size 1.27 1.27)) hide)) (pin "1") (pin "2") (pin "3"))

 (symbol (lib_id "SmokeCannonController-rescue:CP") (at 162.56 93.98 0) (unit 1) (in_bom yes) (on_board yes) (dnp no)
  (property "Reference" "C2" (at 163.195 91.44 0) (effects (font (size 1.27 1.27)) (justify left)))
  (property "Value" "470uF" (at 163.195 96.52 0) (effects (font (size 1.27 1.27)) (justify left)))
  (property "Footprint" "Capacitors_THT:CP_Radial_D8.0mm_P3.80mm" (at 163.5252 97.79 0) (effects (font (size 1.27 1.27)) hide))
  (property "Datasheet" "" (at 162.56 93.98 0) (effects (font (size 1.27 1.27)) hide)) (pin "1") (pin "2"))

 (symbol (lib_id "SmokeCannonController-rescue:PSU-5VDC") (at 93.98 49.53 0) (unit 1) (in_bom yes) (on_board yes) (dnp no)
  (property "Reference" "U2" (at 90.17 50.8 0) (effects (font (size 1.524 1.524))))
  (property "Value" "PSU-5VDC" (at 92.71 48.26 0) (effects (font (size 1.524 1.524))))
  (property "Footprint" "BGCustom:HLK-PM01" (at 95.25 50.8 0) (effects (font (size 1.524 1.524)) hide))
  (property "Datasheet" "" (at 95.25 50.8 0) (effects (font (size 1.524 1.524)) hide)) (pin "1") (pin "2") (pin "3") (pin "4"))

 (symbol (lib_id "SmokeCannonController-rescue:Q_TRIAC_AAG2") (at 74.93 78.74 0) (mirror x) (unit 1) (in_bom yes) (on_board yes) (dnp no)
  (property "Reference" "D1" (at 78.105 79.375 0) (effects (font (size 1.27 1.27)) (justify left)))
  (property "Value" "BTA08-600C" (at 78.105 77.47 0) (effects (font (size 1.27 1.27)) (justify left)))
  (property "Footprint" "TO_SOT_Packages_THT:TO-220-3_Vertical" (at 76.835 79.375 90) (effects (font (size 1.27 1.27)) hide))
  (property "Datasheet" "" (at 74.93 78.74 90) (effects (font (size 1.27 1.27)) hide)) (pin "1") (pin "2") (pin "3"))

 (symbol (lib_id "SmokeCannonController-rescue:D_Bridge_+A-A") (at 55.88 107.95 0) (unit 1) (in_bom yes) (on_board yes) (dnp no)
  (property "Reference" "D2" (at 57.15 100.965 0) (effects (font (size 1.27 1.27)) (justify left)))
  (property "Value" "D_Bridge_+-AA" (at 57.15 102.87 0) (effects (font (size 1.27 1.27)) (justify left)))
  (property "Footprint" "Diodes_THT:Diode_Bridge_Round_D9.8mm" (at 55.88 107.95 0) (effects (font (size 1.27 1.27)) hide))
  (property "Datasheet" "" (at 55.88 107.95 0) (effects (font (size 1.27 1.27)) hide)) (pin "1") (pin "2") (pin "3") (pin "4"))

 (symbol (lib_id "SmokeCannonController-rescue:R") (at 73.66 107.95 270) (unit 1) (in_bom yes) (on_board yes) (dnp no)
  (property "Reference" "R3" (at 73.66 109.982 90) (effects (font (size 1.27 1.27))))
  (property "Value" "820" (at 73.66 107.95 90) (effects (font (size 1.27 1.27))))
  (property "Footprint" "Resistors_THT:R_Axial_Power_L20.0mm_W6.4mm_P25.40mm" (at 73.66 106.172 90) (effects (font (size 1.27 1.27)) hide))
  (property "Datasheet" "" (at 73.66 107.95 0) (effects (font (size 1.27 1.27)) hide)) (pin "1") (pin "2"))

 (symbol (lib_id "SmokeCannonController-rescue:R") (at 81.28 115.57 0) (unit 1) (in_bom yes) (on_board yes) (dnp no)
  (property "Reference" "R4" (at 83.312 115.57 90) (effects (font (size 1.27 1.27))))
  (property "Value" "30" (at 81.28 115.57 90) (effects (font (size 1.27 1.27))))
  (property "Footprint" "Resistors_THT:R_Axial_Power_L20.0mm_W6.4mm_P25.40mm" (at 79.502 115.57 90) (effects (font (size 1.27 1.27)) hide))
  (property "Datasheet" "" (at 81.28 115.57 0) (effects (font (size 1.27 1.27)) hide)) (pin "1") (pin "2"))

 (symbol (lib_id "SmokeCannonController-rescue:Screw_Terminal_01x02") (at 97.79 107.95 0) (unit 1) (in_bom yes) (on_board yes) (dnp no)
  (property "Reference" "J2" (at 97.79 105.41 0) (effects (font (size 1.27 1.27))))
  (property "Value" "LED_OUTPUT" (at 97.79 113.03 0) (effects (font (size 1.27 1.27))))
  (property "Footprint" "Connectors_Terminal_Blocks:TerminalBlock_bornier-2_P5.08mm" (at 97.79 107.95 0) (effects (font (size 1.27 1.27)) hide))
  (property "Datasheet" "" (at 97.79 107.95 0) (effects (font (size 1.27 1.27)) hide)) (pin "1") (pin "2"))

 (sheet_instances (path "" (page "1"))))
